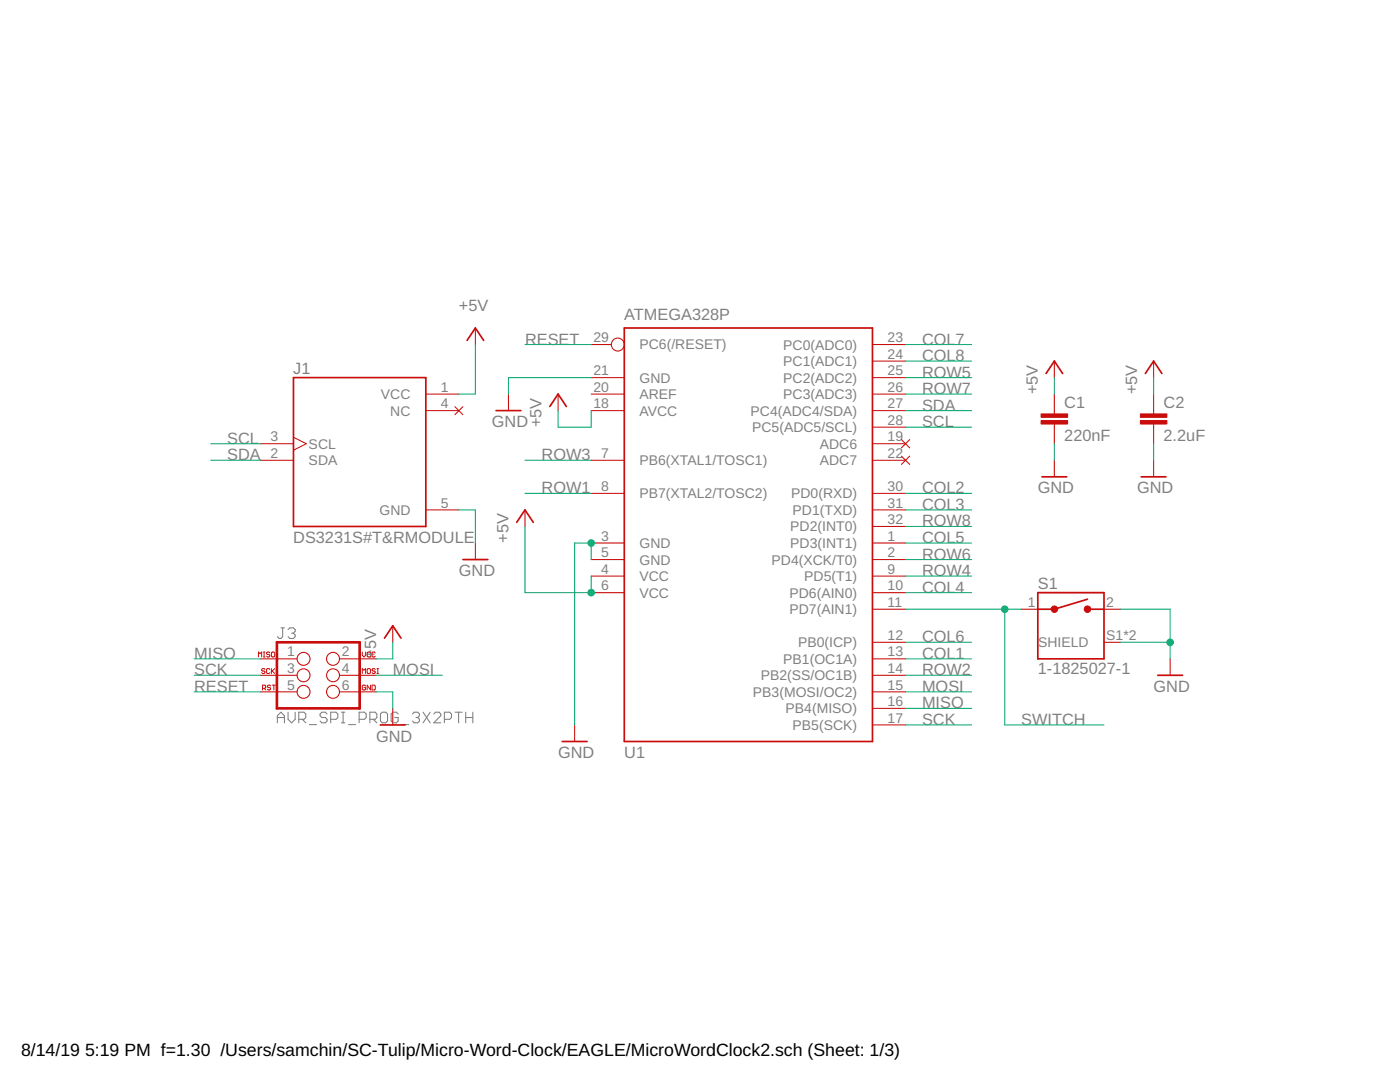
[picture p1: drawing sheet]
<svg xmlns="http://www.w3.org/2000/svg" width="279mm" height="216mm" viewBox="0 0 279 216" stroke-linecap="round" stroke-linejoin="round" font-family="sans-serif">
<g fill="none" stroke="#808080" stroke-width=".21">
<path d="M56.1 125.3h.7M56.4 125.3v1.7l-.3 .4h-.4l-.3-.4M57.5 125.6l.3-.3h.7l.4 .3v.4l-.4 .3M58.2 126.3h.3M58.5 126.3l.4 .4v.3l-.4 .4h-.7l-.3-.4M55.4 144.2v-1.4l.7-.7 .7 .7v1.4M55.4 143.2h1.4M57.5 142.1v1.4l.7 .7 .7-.7v-1.4M59.6 143.5h1.1l.3-.3v-.7l-.3-.4h-1.1v2.1M60.3 143.5l.7 .7M61.7 144.6h1.5M65.3 142.5l-.4-.4h-.7l-.3 .4v.3l.3 .4h.7l.4 .3v.4l-.4 .3h-.7l-.3-.3"/>
<path d="M66 143.5h1.1l.3-.3v-.7l-.3-.4h-1.1v2.1M68.1 142.1h.7M68.1 144.2h.7M68.5 142.1v2.1M69.6 144.6h1.4M71.7 143.5h1l.4-.3v-.7l-.4-.4h-1v2.1M73.8 143.5h1.1l.3-.3v-.7l-.3-.4h-1.1v2.1M74.5 143.5l.7 .7M75.9 142.5l.4-.4h.7l.3 .4v1.4l-.3 .3h-.7l-.4-.3zM79.5 142.5l-.4-.4h-.7l-.3 .4v1.4l.3 .3h.7l.4-.3v-.7h-.7M80.2 144.6h1.4M82.3 142.5l.4-.4h.7l.3 .4v.3l-.3 .4"/>
<path d="M83 143.2h.4M83.4 143.2l.3 .3v.4l-.3 .3h-.7l-.4-.3M84.4 142.1l1.5 2.1M85.9 142.1l-1.5 2.1M86.6 142.5l.3-.4h.7l.4 .4v.3l-1.4 1.4h1.4M88.7 143.5h1l.4-.3v-.7l-.4-.4h-1v2.1M90.8 142.1h1.4M91.5 142.1v2.1M92.9 143.2h1.5M92.9 142.1v2.1M94.4 142.1v2.1"/>
</g>
<g fill="none" stroke="#c90d0c" stroke-width=".21">
<path d="M85 78.6h6.6M94.9 65.4v3.3M101.5 78.6v3.3M111.4 78.6v3.3M118 75.4h6.6M118 78.6h6.6M118 68.7h4M174.1 75.4h6.6M174.1 78.6h6.6M174.1 72.1h6.6M174.1 68.7h6.6M210.4 72.1v3.3"/>
<path d="M210.4 78.6v4M230.2 72.1v3.3M230.2 78.6v4M52 91.8h6.6M52 88.5h6.6M58.6 87.2l2.5 1.3-2.5 1.3M85 81.9h6.6M90.8 81.2l1.6 1.5M92.4 81.2l-1.6 1.5M118 98.4h6.6M118 91.8h6.6M118 81.9h6.6"/>
<path d="M174.1 98.4h6.6M174.1 91.8h6.6M174.1 81.9h6.6M174.1 88.5h6.6M174.1 85.2h6.6M179.9 91l1.6 1.7M179.9 87.7l1.6 1.7M181.5 91l-1.6 1.7M181.5 87.7l-1.6 1.7M210.4 84.6v3.9M210.4 91.8v3.3M230.2 84.6v3.9"/>
<path d="M230.2 91.8v3.3M85 101.7h6.6M94.9 108.4v3.3M104.8 101.7v3.4M118 108.4h6.6M118 111.7h6.6M118 115h6.6M118 118.3h6.6M174.1 108.4h6.6M174.1 111.7h6.6M174.1 115h6.6M174.1 118.3h6.6"/>
<path d="M174.1 105.1h6.6M174.1 101.7h6.6M52 138h7.3M52 134.7h7.3M52 131.5h7.3M67.7 138h7.4M67.7 134.7h7.4M67.7 131.5h7.4M78.4 124.9v3.3M174.1 138h6.6M174.1 134.7h6.6M174.1 131.5h6.6"/>
<path d="M174.1 128.2h6.6M174.1 121.6h6.6M203.8 121.6h3.3M220.3 128.2h3.3M220.3 121.6h3.3M233.5 131.5v3.2M78.4 141.4v3.3M114.7 144.7v3.3M174.1 144.7h6.6M174.1 141.4h6.6"/>
<circle cx="123.3" cy="68.7" r="1.29"/>
<circle cx="60.6" cy="138" r="1.29"/>
<circle cx="60.6" cy="131.5" r="1.29"/>
<circle cx="60.6" cy="134.7" r="1.29"/>
<circle cx="66.5" cy="131.5" r="1.29"/>
<circle cx="66.5" cy="134.7" r="1.29"/>
<circle cx="66.5" cy="138" r="1.29"/>
</g>
<g fill="none" stroke="#c90d0c" stroke-width=".34">
<path d="M58.6 75.4h26.4v29.7h-26.4zM93.2 67.9l1.7-2.5 1.6 2.5M124.6 65.4h49.5v82.6h-49.5zM208.8 74.5l1.6-2.4 1.7 2.4M228.6 74.5l1.6-2.4 1.7 2.4M99 81.9h4.9M109.7 81.1l1.7-2.5 1.6 2.5M207.9 95.1h5M227.8 95.1h4.9M92.4 111.7h4.9M103.1 104.2l1.7-2.5 1.6 2.5M207.1 118.3h13.2v13.2h-13.2z"/>
<path d="M217 119.6l-6.6 2h-3.3M76.7 127.3l1.7-2.4 1.6 2.4M217 121.6h3.3M231.1 134.7h4.9M75.9 144.7h5M112.2 148h5"/>
</g>
<g fill="#c90d0c" stroke="#c90d0c" stroke-width=".2">
<circle cx="210.4" cy="121.6" r=".66"/>
<circle cx="217" cy="121.6" r=".66"/>
</g>
<path d="M55.3 128.2h16.5v13.2h-16.5z" fill="none" stroke="#c90d0c" stroke-width=".53"/>
<g fill="none" stroke="#c90d0c" stroke-width=".2">
<path d="M51.6 131.1v-1l.3 .3 .3-.3v1M52.4 137.4h.5l.1-.2-.1-.5h-.5v1M52.6 131.1h.3M52.6 130.1h.3M52.7 137.4l.3 .3M52.7 130.1v1M52.9 133.6l-.2-.2h-.3l-.2 .2 .2 .3 .5 .1-.2 .4h-.3l-.2-.2M53.8 133.6l-.1-.2h-.3l-.2 .2v.6l.2 .2h.3l.1-.2M53.8 130.3l-.1-.2h-.3l-.2 .2 .2 .3h.3l.1 .2-.1 .3h-.3l-.2-.2M54 136.9l-.2-.2h-.3l-.1 .3 .1 .2h.3l.2 .3-.2 .2-.4-.2M54.2 133.4v1M54.3 136.7h.7"/>
<path d="M54.3 130.1h.4l.1 .2v.6l-.1 .2h-.4l-.1-.2v-.6zM54.3 133.9l.5 .5M54.7 136.7v1M54.8 133.4l-.6 .6M72.3 130.1v.7l.3 .3 .4-.3v-.7M72.3 134.4v-1l.3 .3 .4-.3v1M73 136.9l-.2-.2h-.3l-.2 .2v.6l.5 .2 .2-.2v-.3h-.4M73.4 133.4h.4l.1 .2v.6l-.1 .2h-.4l-.1-.2v-.6zM73.9 130.3l-.1-.2h-.4l-.1 .2v.6l.1 .2h.4l.1-.2M73.9 136.7v1l-.6-1v1M74.3 136.7h.4l.2 .2v.6l-.2 .2h-.4zM74.9 133.6l-.2-.2h-.3l-.1 .2 .1 .3 .5 .1-.2 .4h-.3l-.1-.2"/>
<path d="M74.9 130.3l-.2-.2h-.3l-.1 .2v.6l.1 .2h.3l.2-.2M75.2 133.4h.3M75.2 134.4h.3M75.4 133.4v1"/>
</g>
<g fill="#c90d0c" stroke="#c90d0c" stroke-width=".2">
<path d="M207.8 83.9h5.3v.7h-5.3z"/>
<path d="M207.8 82.6h5.3v.7h-5.3z"/>
<path d="M227.6 83.9h5.3v.7h-5.3z"/>
<path d="M227.6 82.6h5.3v.7h-5.3z"/>
</g>
<g fill="none" stroke="#0dab76" stroke-width=".21">
<path d="M94.9 68.7v9.9h-3.3M104.8 68.7h13.2M118 75.4h-16.5v3.2M180.7 75.4h13.2M180.7 68.7h13.2M180.7 78.6h13.2M180.7 72.1h13.2M210.4 75.4v3.2M230.2 75.4v3.2M42.1 91.8h9.9M42.1 88.5h9.9M104.8 98.4h13.2"/>
<path d="M104.8 91.8h13.2M111.4 81.9v3.3h6.6v-3.3M180.7 85.2h13.2M180.7 98.4h13.2M180.7 81.9h13.2M210.4 88.5v3.3M230.2 88.5v3.3M91.6 101.7h3.3v6.7M104.8 105.1v13.2h13.2v-3.3M118 111.7v-3.3h-3.3v36.3M180.7 101.7h13.2M180.7 108.4h13.2"/>
<path d="M180.7 118.3h13.2M180.7 115h13.2M180.7 111.7h13.2M180.7 105.1h13.2M38.8 138h13.2M38.8 131.5h13.2M38.8 134.7h13.2M75.1 138h3.3v3.4M75.1 134.7h13.2M78.4 128.2v3.3h-3.3M180.7 121.6h23.1M180.7 128.2h13.2"/>
<path d="M180.7 138h13.2M180.7 131.5h13.2M180.7 134.7h13.2M200.5 121.6v23.1h19.8M223.6 121.6h9.9v9.9M223.6 128.2h9.9M180.7 141.4h13.2M180.7 144.7h13.2"/>
</g>
<g fill="#0dab76" stroke="#0dab76" stroke-width=".2">
<circle cx="118" cy="108.4" r=".66"/>
<circle cx="233.5" cy="128.2" r=".66"/>
<circle cx="118" cy="118.3" r=".66"/>
<circle cx="200.5" cy="121.6" r=".66"/>
</g>
<g font-size="3.5">
<text x="4.2" y="210.7">8/14/19</text>
<text x="17" y="210.7">5:19 PM f=1.30 /Users/samchin/SC-Tulip/Micro-Word-Clock/EAGLE/MicroWordClock2.sch (Sheet: 1/3)</text>
</g>
<g font-size="3.3" fill="#808080">
<text x="91.6" y="62.1">+5V</text>
<text x="124.6" y="63.8">ATMEGA328P</text>
<text x="104.8" y="68.7">RESET</text>
<text x="184" y="68.7">COL7</text>
<text x="58.5" y="74.7">J1</text>
<text x="184" y="75.3">ROW5</text>
<text x="184" y="72">COL8</text>
<text x="184" y="78.6">ROW7</text>
<text x="184" y="81.9">SDA</text>
<text x="207.1" y="78.6" transform="rotate(-90 207.1 78.6)">+5V</text>
<text x="212.4" y="81.4">C1</text>
<text x="226.9" y="78.6" transform="rotate(-90 226.9 78.6)">+5V</text>
<text x="232.2" y="81.4">C2</text>
<text x="45.4" y="88.5">SCL</text>
<text x="98.2" y="85.2">GND</text>
<text x="108.1" y="85.2" transform="rotate(-90 108.1 85.2)">+5V</text>
<text x="184" y="85.2">SCL</text>
<text x="212.4" y="88.1">220nF</text>
<text x="232.2" y="88.1">2.2uF</text>
<text x="45.4" y="91.8">SDA</text>
<text x="108.1" y="91.8">ROW3</text>
<text x="108.1" y="98.4">ROW1</text>
<text x="184" y="101.7">COL3</text>
<text x="184" y="98.4">COL2</text>
<text x="207.1" y="98.4">GND</text>
<text x="226.9" y="98.4">GND</text>
<text x="184" y="105">ROW8</text>
<text x="58.5" y="108.4">DS3231S#T&amp;RMODULE</text>
<text x="101.5" y="108.4" transform="rotate(-90 101.5 108.4)">+5V</text>
<text x="184" y="111.7">ROW6</text>
<text x="184" y="108.4">COL5</text>
<text x="91.6" y="115">GND</text>
<text x="184" y="118.3">COL4</text>
<text x="184" y="115">ROW4</text>
<text x="207.1" y="117.6">S1</text>
<text x="38.8" y="131.5">MISO</text>
<text x="75.1" y="131.5" transform="rotate(-90 75.1 131.5)">+5V</text>
<text x="184" y="128.2">COL6</text>
<text x="184" y="131.5">COL1</text>
<text x="38.8" y="134.8">SCK</text>
<text x="78.4" y="134.8">MOSI</text>
<text x="184" y="134.8">ROW2</text>
<text x="207.1" y="134.4">1-1825027-1</text>
<text x="38.8" y="138.1">RESET</text>
<text x="184" y="141.4">MISO</text>
<text x="184" y="138.1">MOSI</text>
<text x="230.2" y="138.1">GND</text>
<text x="75.1" y="148">GND</text>
<text x="184" y="144.7">SCK</text>
<text x="203.8" y="144.7">SWITCH</text>
<text x="111.4" y="151.3">GND</text>
<text x="124.6" y="151.3">U1</text>
</g>
<g font-size="2.8" fill="#808080">
<text x="118.4" y="68.3">29</text>
<text x="127.6" y="69.7">PC6(/RESET)</text>
<text x="156.3" y="69.7">PC0(ADC0)</text>
<text x="177.1" y="71.6">24</text>
<text x="177.1" y="68.3">23</text>
<text x="118.4" y="74.9">21</text>
<text x="127.6" y="76.3">GND</text>
<text x="156.3" y="76.3">PC2(ADC2)</text>
<text x="156.3" y="73">PC1(ADC1)</text>
<text x="177.1" y="74.9">25</text>
<text x="76" y="79.6">VCC</text>
<text x="77.9" y="82.9">NC</text>
<text x="88" y="81.5">4</text>
<text x="88" y="78.2">1</text>
<text x="118.4" y="78.2">20</text>
<text x="118.4" y="81.5">18</text>
<text x="127.6" y="79.6">AREF</text>
<text x="127.6" y="82.9">AVCC</text>
<text x="149.8" y="82.9">PC4(ADC4/SDA)</text>
<text x="156.3" y="79.6">PC3(ADC3)</text>
<text x="177.1" y="81.5">27</text>
<text x="177.1" y="78.2">26</text>
<text x="54" y="88.1">3</text>
<text x="61.6" y="89.5">SCL</text>
<text x="150.1" y="86.2">PC5(ADC5/SCL)</text>
<text x="163.6" y="89.5">ADC6</text>
<text x="177.1" y="88.1">19</text>
<text x="177.1" y="84.8">28</text>
<text x="54" y="91.4">2</text>
<text x="61.6" y="92.8">SDA</text>
<text x="120" y="91.4">7</text>
<text x="127.6" y="92.8">PB6(XTAL1/TOSC1)</text>
<text x="163.6" y="92.8">ADC7</text>
<text x="177.1" y="91.4">22</text>
<text x="88" y="101.3">5</text>
<text x="120" y="98">8</text>
<text x="127.6" y="99.4">PB7(XTAL2/TOSC2)</text>
<text x="157.9" y="99.4">PD0(RXD)</text>
<text x="177.1" y="101.3">31</text>
<text x="177.1" y="98">30</text>
<text x="75.7" y="102.7">GND</text>
<text x="120" y="107.9">3</text>
<text x="157.7" y="106">PD2(INT0)</text>
<text x="158.2" y="102.7">PD1(TXD)</text>
<text x="177.1" y="107.9">1</text>
<text x="177.1" y="104.6">32</text>
<text x="120" y="111.2">5</text>
<text x="127.6" y="109.3">GND</text>
<text x="127.6" y="112.6">GND</text>
<text x="154" y="112.7">PD4(XCK/T0)</text>
<text x="157.7" y="109.4">PD3(INT1)</text>
<text x="177.1" y="111.2">2</text>
<text x="120" y="114.5">4</text>
<text x="120" y="117.8">6</text>
<text x="127.6" y="115.9">VCC</text>
<text x="127.6" y="119.2">VCC</text>
<text x="157.6" y="119.3">PD6(AIN0)</text>
<text x="160.5" y="116">PD5(T1)</text>
<text x="177.1" y="117.8">10</text>
<text x="177.1" y="114.5">9</text>
<text x="157.6" y="122.6">PD7(AIN1)</text>
<text x="177.1" y="121.1">11</text>
<text x="205.1" y="121.1">1</text>
<text x="220.8" y="121.1">2</text>
<text x="57.3" y="131">1</text>
<text x="68.2" y="131">2</text>
<text x="159.3" y="129.2">PB0(ICP)</text>
<text x="177.1" y="131">13</text>
<text x="177.1" y="127.7">12</text>
<text x="207.2" y="129.2">SHIELD</text>
<text x="220.8" y="127.7">S1*2</text>
<text x="57.3" y="134.3">3</text>
<text x="57.3" y="137.6">5</text>
<text x="68.2" y="134.3">4</text>
<text x="68.2" y="137.6">6</text>
<text x="151.8" y="135.8">PB2(SS/OC1B)</text>
<text x="156.3" y="132.5">PB1(OC1A)</text>
<text x="177.1" y="137.6">15</text>
<text x="177.1" y="134.3">14</text>
<text x="150.3" y="139.1">PB3(MOSI/OC2)</text>
<text x="156.8" y="142.4">PB4(MISO)</text>
<text x="177.1" y="140.9">16</text>
<text x="158.2" y="145.7">PB5(SCK)</text>
<text x="177.1" y="144.2">17</text>
</g>
</svg>
